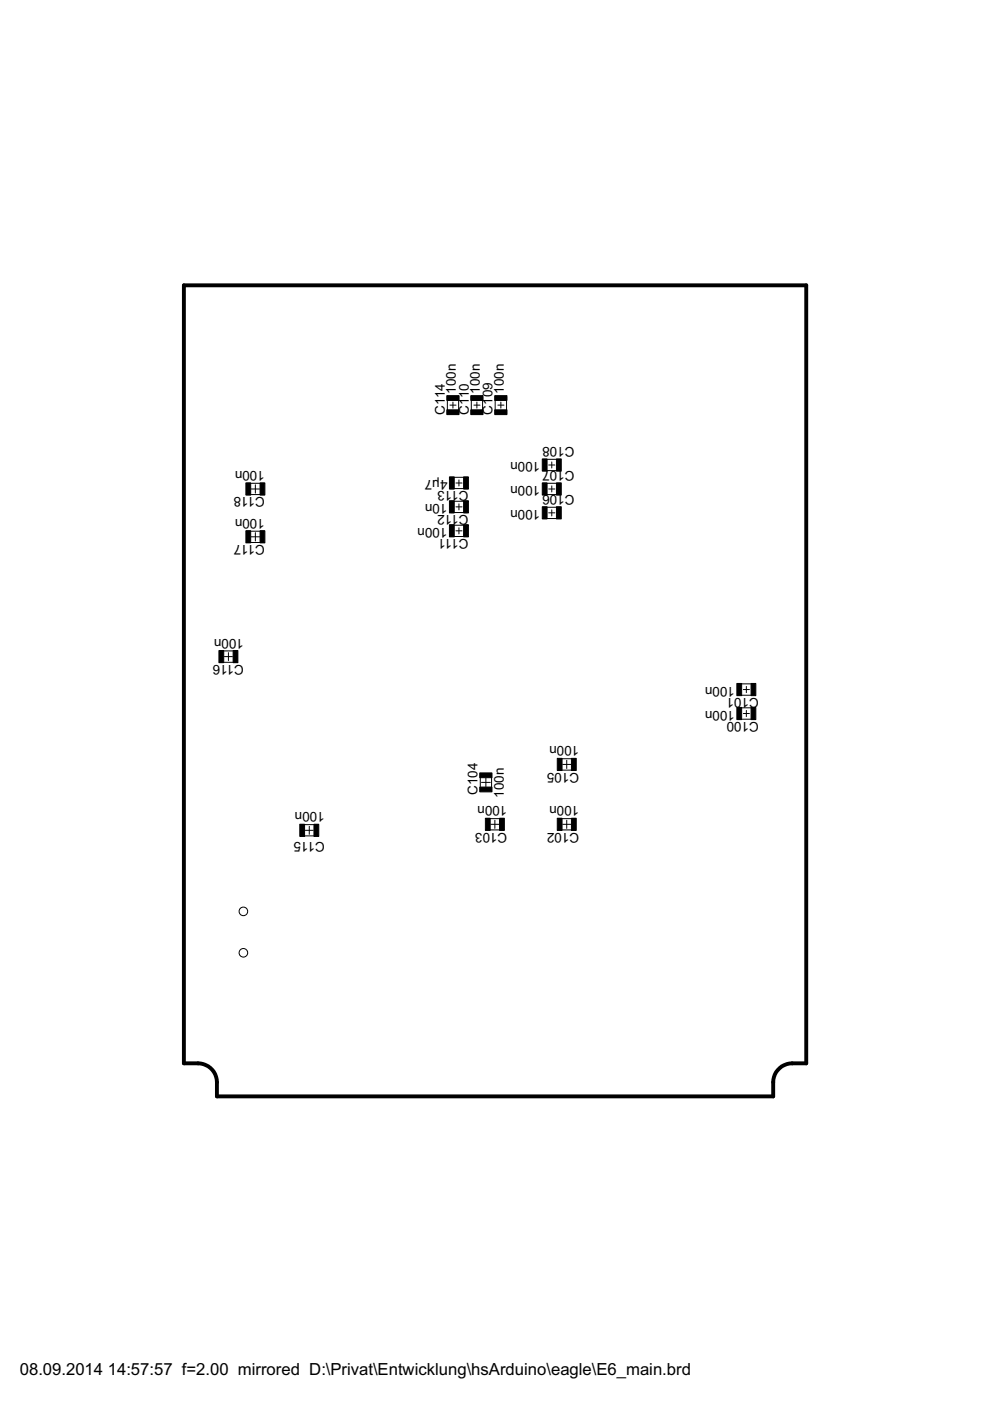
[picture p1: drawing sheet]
<svg xmlns="http://www.w3.org/2000/svg" width="210mm" height="297mm" viewBox="0 0 210 297" stroke-linecap="round" stroke-linejoin="round" font-family="sans-serif">
<g fill="none" stroke="#000" stroke-width=".21">
<path d="M94.8 84v3.7M95.4 85.9h1.3M96 85.2v1.3M97.2 84v3.7M99.9 84v3.7M100.5 85.9h1.3M101.1 85.2v1.3M102.3 84v3.7M105 84v3.7M105.6 85.9h1.2M106.2 85.2v1.3M107.4 84v3.7"/>
<path d="M115.1 97.4h3.7M115.1 99.8h3.7M116.3 98.6h1.3M117 97.9v1.3M52.3 115h3.7M52.3 112.6h3.7M52.3 102.5h3.7M52.3 104.9h3.7M53.3 113.8h1.7M53.3 103.7h1.7M54.1 102.8v1.8M54.1 112.9v1.8"/>
<path d="M95.5 108.7h3.7M95.5 106.3h3.7M95.5 103.6h3.7M95.5 101.2h3.7M95.5 113.7h3.7M95.5 111.4h3.7M96.7 107.5h1.3M96.7 102.4h1.3M96.7 112.5h1.3M97.3 101.7v1.3M97.3 106.8v1.3M97.3 111.9v1.3"/>
<path d="M115.1 102.5h3.7M115.1 104.9h3.7M115.1 107.5h3.7M115.1 109.9h3.7M116.3 103.7h1.3M116.3 108.7h1.3M117 103v1.3M117 108.1v1.3M46.6 138h3.7M47.6 139.2h1.7M48.4 138.4v1.7M46.6 140.4h3.7"/>
<path d="M156.4 152.5h3.7M156.4 150.1h3.7M156.4 147.4h3.7M156.4 145h3.7M157.6 151.3h1.3M157.6 146.2h1.3M158.2 145.5v1.4M158.2 150.6v1.3M63.7 177.2h3.7M63.7 174.8h3.7M64.7 176h1.7M65.6 175.2v1.7"/>
<path d="M101.8 164v3.7M102.1 165.9h1.8M103 165v1.8M103.1 176h3.7M103.1 173.6h3.7M104.1 174.8h1.7M104.2 164v3.7M104.9 173.9v1.7M118.3 176h3.7M118.3 173.6h3.7M118.3 160.9h3.7M118.3 163.3h3.7"/>
<path d="M119.3 174.8h1.7M119.3 162.1h1.7M120.2 161.2v1.7M120.2 173.9v1.7"/>
<circle cx="51.6" cy="193.2" r=".91"/>
<circle cx="51.6" cy="202" r=".91"/>
</g>
<g fill="#000" stroke="#000" stroke-width=".21">
<path d="M94.7 86.9h2.6v1h-2.6zM94.7 83.9h2.6v1h-2.6zM99.8 86.9h2.6v1h-2.6zM99.8 83.9h2.6v1h-2.6zM104.9 86.9h2.6v1h-2.6zM104.9 83.9h2.6v1h-2.6zM115 97.3h1v2.6h-1zM118 97.3h1v2.6h-1zM52.1 112.5h1v2.6h-1zM52.1 102.4h1v2.6h-1zM55.1 112.5h1.1v2.6h-1.1zM55.1 102.4h1.1v2.6h-1.1z"/>
<path d="M95.3 106.2h1v2.6h-1zM95.3 101.1h1v2.6h-1zM95.3 111.3h1v2.5h-1zM98.3 106.2h1v2.6h-1zM98.3 101.1h1v2.6h-1zM98.3 111.3h1v2.5h-1zM115 107.4h1v2.6h-1zM115 102.4h1v2.6h-1zM118 107.4h1v2.6h-1zM118 102.4h1v2.6h-1zM46.4 137.9h1v2.6h-1zM49.4 137.9h1v2.6h-1z"/>
<path d="M156.2 150h1v2.6h-1zM156.2 144.9h1v2.6h-1zM159.2 150h1.1v2.6h-1.1zM159.2 144.9h1.1v2.6h-1.1zM63.6 174.8h1v2.5h-1zM66.6 174.8h1v2.5h-1zM101.7 166.9h2.6v1h-2.6zM101.7 163.9h2.6v1h-2.6zM102.9 173.5h1v2.6h-1zM105.9 173.5h1v2.6h-1zM118.2 173.5h1v2.6h-1zM118.2 160.8h1v2.6h-1z"/>
<path d="M121.2 173.5h1v2.6h-1zM121.2 160.8h1v2.6h-1z"/>
</g>
<path d="M39 60.5h131.9v164.9h-3a4.1 4.1 0 0 0-4 4v3.1h-117.9v-3.1a4 4 0 0 0-4-4h-3z" fill="none" stroke="#000" stroke-width=".83"/>
<g font-size="4">
<text x="4.2" y="291.4">08.09.2014</text>
<text x="22.9" y="291.4">14:57:57 f=2.00 mirrored D:\Privat\Entwicklung\hsArduino\eagle\E6_main.brd</text>
</g>
<g font-size="3.2">
<text x="96.7" y="83.4" transform="rotate(-90 96.7 83.4)">100n</text>
<text x="101.7" y="83.4" transform="rotate(-90 101.7 83.4)">100n</text>
<text x="106.8" y="83.4" transform="rotate(-90 106.8 83.4)">100n</text>
<text x="94.3" y="87.9" transform="rotate(-90 94.3 87.9)">C114</text>
<text x="99.4" y="87.9" transform="rotate(-90 99.4 87.9)">C110</text>
<text x="104.4" y="87.9" transform="rotate(-90 104.4 87.9)">C109</text>
<text x="121.8" y="94.8" transform="rotate(-180 121.8 94.8)">C108</text>
<text x="56.1" y="99.9" transform="rotate(-180 56.1 99.9)">100n</text>
<text x="94.9" y="101.8" transform="rotate(-180 94.9 101.8)">4µ7</text>
<text x="114.5" y="98" transform="rotate(-180 114.5 98)">100n</text>
<text x="118.2" y="99.9" transform="rotate(-180 118.2 99.9)">07</text>
<text x="121.8" y="99.9" transform="rotate(-180 121.8 99.9)">C1</text>
<text x="56.1" y="105.4" transform="rotate(-180 56.1 105.4)">C118</text>
<text x="94.9" y="106.8" transform="rotate(-180 94.9 106.8)">10n</text>
<text x="99.3" y="104.1" transform="rotate(-180 99.3 104.1)">C113</text>
<text x="114.5" y="103" transform="rotate(-180 114.5 103)">100n</text>
<text x="118.2" y="105" transform="rotate(-180 118.2 105)">06</text>
<text x="121.8" y="105" transform="rotate(-180 121.8 105)">C1</text>
<text x="56.1" y="110" transform="rotate(-180 56.1 110)">100n</text>
<text x="94.9" y="111.9" transform="rotate(-180 94.9 111.9)">100n</text>
<text x="99.3" y="109.2" transform="rotate(-180 99.3 109.2)">C112</text>
<text x="114.5" y="108.1" transform="rotate(-180 114.5 108.1)">100n</text>
<text x="56.1" y="115.6" transform="rotate(-180 56.1 115.6)">C117</text>
<text x="99.3" y="114.3" transform="rotate(-180 99.3 114.3)">C111</text>
<text x="51.7" y="135.4" transform="rotate(-180 51.7 135.4)">100n</text>
<text x="51.7" y="141" transform="rotate(-180 51.7 141)">C116</text>
<text x="155.8" y="145.6" transform="rotate(-180 155.8 145.6)">100n</text>
<text x="160.9" y="147.9" transform="rotate(-180 160.9 147.9)">C101</text>
<text x="155.8" y="150.7" transform="rotate(-180 155.8 150.7)">100n</text>
<text x="160.9" y="153" transform="rotate(-180 160.9 153)">C100</text>
<text x="122.8" y="158.3" transform="rotate(-180 122.8 158.3)">100n</text>
<text x="122.8" y="163.8" transform="rotate(-180 122.8 163.8)">C105</text>
<text x="68.8" y="172.2" transform="rotate(-180 68.8 172.2)">100n</text>
<text x="101.3" y="168.5" transform="rotate(-90 101.3 168.5)">C104</text>
<text x="106.8" y="169.1" transform="rotate(-90 106.8 169.1)">100n</text>
<text x="107.6" y="171" transform="rotate(-180 107.6 171)">100n</text>
<text x="122.8" y="171" transform="rotate(-180 122.8 171)">100n</text>
<text x="68.8" y="178.4" transform="rotate(-180 68.8 178.4)">C115</text>
<text x="107.6" y="176.5" transform="rotate(-180 107.6 176.5)">C103</text>
<text x="122.8" y="176.5" transform="rotate(-180 122.8 176.5)">C102</text>
</g>
</svg>
